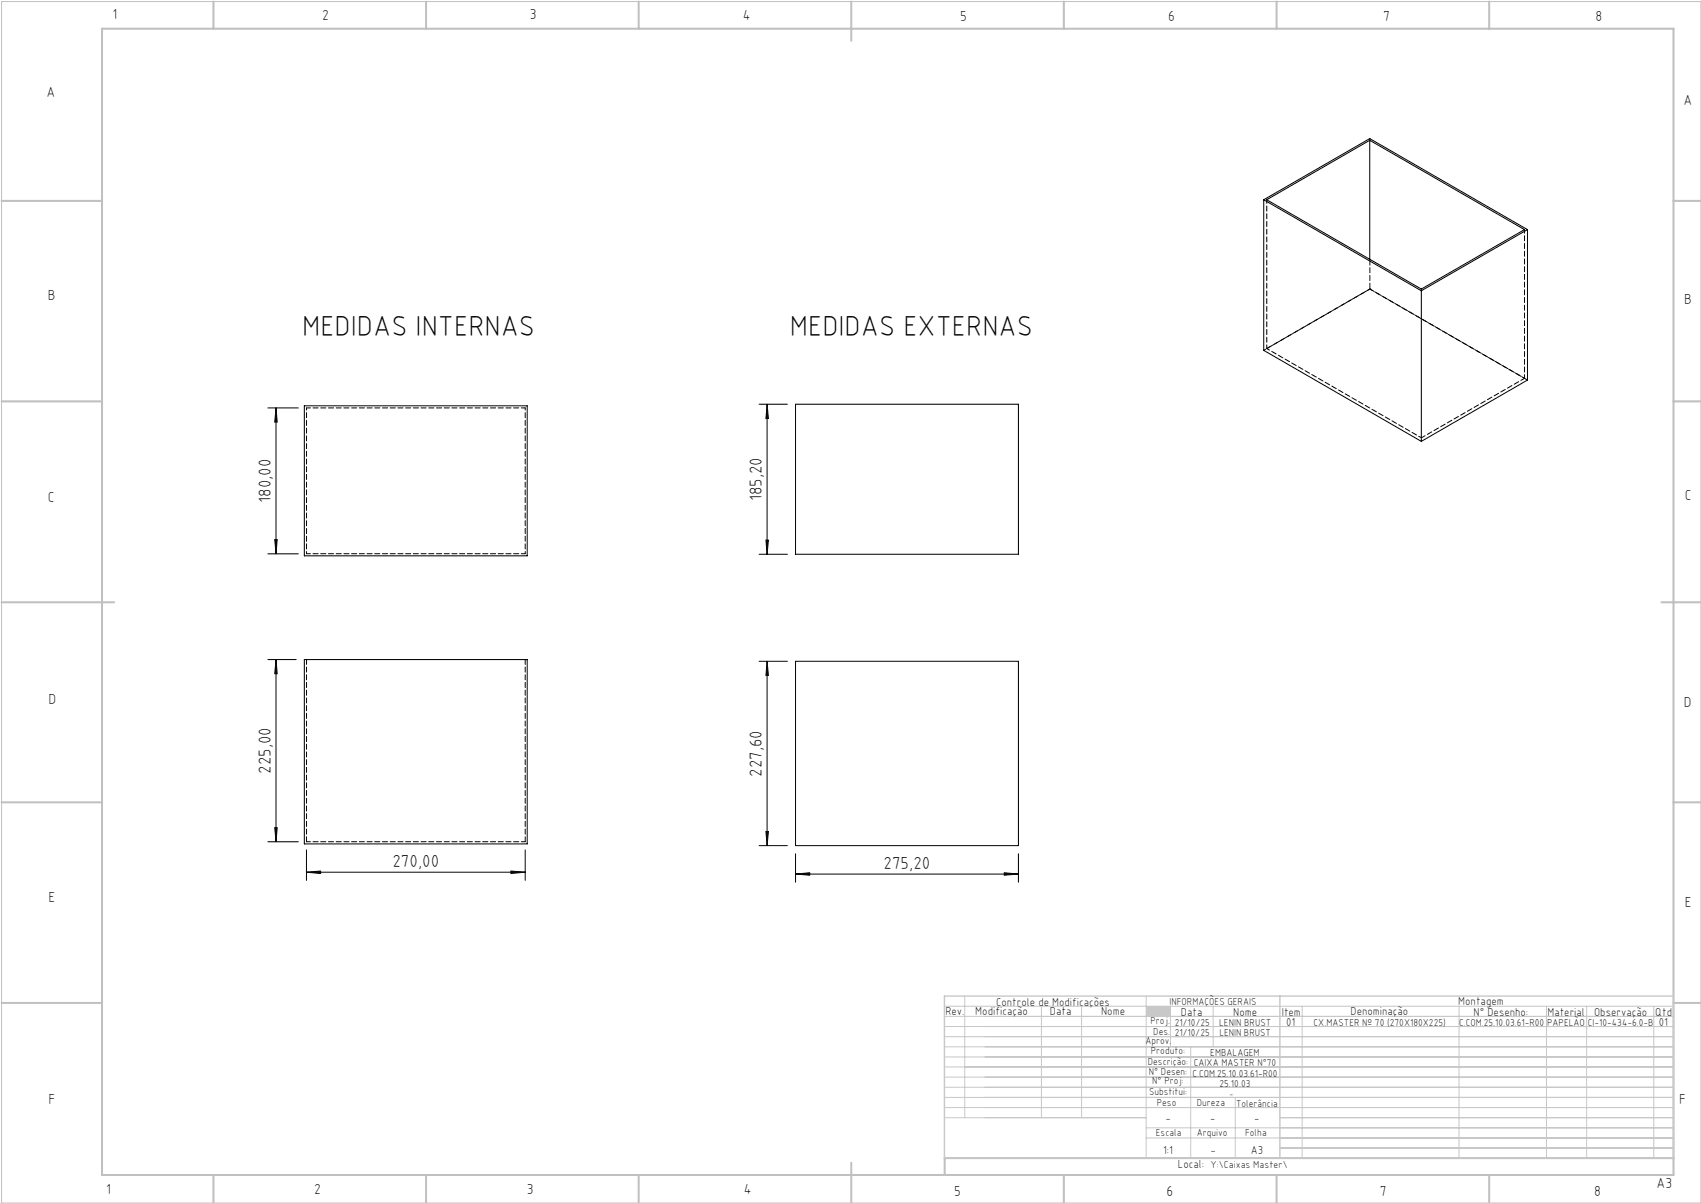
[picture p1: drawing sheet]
<svg xmlns="http://www.w3.org/2000/svg" width="420mm" height="297mm" viewBox="0 0 420 297" stroke-linecap="round" stroke-linejoin="round" font-family="sans-serif">
<path d="M.4 .4h419.6v296.6h-419.6z" fill="none" stroke="#c0c0c0" stroke-width=".25"/>
<g fill="none" stroke="#c0c0c0" stroke-width=".5">
<path d="M25.2 7.1h388v283h-388zM52.7 .4v6.7M105.2 .4v6.7M157.7 .4v6.7M210.2 .4v9.7M262.7 .4v6.7M315.2 .4v6.7M367.7 .4v6.7M.4 49.6h24.8M413.2 49.6h6.8M.4 99.1h24.8M413.2 99.1h6.8"/>
<path d="M.4 148.7h27.8M410.2 148.7h9.8M.4 198.1h24.8M413.2 198.1h6.8M.4 247.6h24.8M413.2 247.6h6.8M52.7 290.1v6.9M105.2 290.1v6.9M157.7 290.1v6.9M210.2 287.1v9.9M262.7 290.1v6.9M315.2 290.1v6.9"/>
<path d="M367.7 290.1v6.9M413.2 285.9h-179.9v4.2"/>
</g>
<g fill="none" stroke="#c3c8d2" stroke-width=".25">
<path d="M233.2 250.9h180M233.2 248.4h180M233.2 253.4h180M233.2 255.9h180M233.2 258.4h180M238.2 245.9v30M257.1 248.4v27.5M267.1 248.4v27.5M283 245.9v40M289 248.4v10M294 258.4v27.5M299.5 248.4v10"/>
<path d="M321.5 248.4v37.5M360.3 248.4v37.5M381.8 248.4v37.5M391.8 248.4v37.5M408.3 248.4v37.5M233.2 260.9h180M233.2 263.4h180M233.2 265.9h180M233.2 268.4h180M233.2 270.9h180M233.2 273.4h180M233.2 275.9h49.8"/>
<path d="M283 278.4h130.2M305 270.9v15M316 275.9h97.2M283 280.9h130.2M316 283.4h97.2"/>
</g>
<path d="M233.2 245.9h180v40h-180zM316 245.9v40" fill="none" stroke="#c3c8d2" stroke-width=".35"/>
<path d="M283 248.4h6v2.5h-6z" fill-rule="evenodd" fill="#c3c8d2"/>
<g fill="none" stroke="#000" stroke-width=".25">
<path d="M338.2 34.6v29.4M312 49.3v37.2l38.9 22.5M312 49.3l38.9 22.5M312 49.3l26.2-15.1 39 22.5M312.8 49.3l25.4-14.7 38.2 22.1-25.5 14.7zM377.2 56.7l-26.3 15.1M377.2 56.7v37.1l-26.3 15.2M350.9 71.8v37.2M187.4 99.8h7M189.4 99.8l.3 3.5h-.6zM189.4 99.8v37M196.4 99.8h55.1v37h-55.1z"/>
<path d="M66.1 100.7h7.6M68.2 100.7l.2 3.5h-.6zM68.2 100.7v36M75.1 100.2h55.1v37h-55.1zM66.1 136.7h7.6M67.8 133.2h.6l-.2 3.5zM187.4 136.8h7M189.1 133.3h.6l-.3 3.5zM66.1 162.8h7M68.2 162.8l.2 3.5h-.6zM68.2 162.8v45M75.1 162.8h55.1v45.5h-55.1z"/>
<path d="M187.4 163.3h7M189.4 163.3l.3 3.5h-.6zM189.4 163.3v45.5M196.4 163.3h55.1v45.5h-55.1zM66.1 207.8h7.6M67.8 204.3h.6l-.2 3.5zM75.7 215.3l3.5-.3v.6zM75.7 209.8v7.5M75.7 215.3h54M126.2 215l3.5 .3-3.5 .3zM129.7 209.8v7.5M187.4 208.8h7"/>
<path d="M189.1 205.3h.6l-.3 3.5zM196.4 215.8l3.5-.3v.6zM196.4 210.8v7M196.4 215.8h55.1M248 215.5l3.5 .3-3.5 .3zM251.5 210.8v7"/>
</g>
<g fill="#000">
<path d="M67.8 133.2h.6l-.2 3.5zM68.2 100.7l.2 3.5h-.6zM189.1 133.3h.6l-.3 3.5zM189.4 99.8l.3 3.5h-.6z"/>
<path d="M68.2 162.8l.2 3.5h-.6zM67.8 204.3h.6l-.2 3.5zM189.4 163.3l.3 3.5h-.6zM189.1 205.3h.6l-.3 3.5z"/>
<path d="M75.7 215.3l3.5-.3v.6zM126.2 215l3.5 .3-3.5 .3zM196.4 215.8l3.5-.3v.6zM248 215.5l3.5 .3-3.5 .3z"/>
</g>
<path d="M338.2 34.2v.4M338.2 71.4h.1M351 71.3v.5M75.7 162.8v45M129.7 162.8v45" fill="none" stroke="#000" stroke-width=".25" stroke-dasharray="1.3 .6"/>
<path d="M75.7 100.7h54M129.7 136.7h-54M75.7 207.8h54" fill="none" stroke="#000" stroke-width=".25" stroke-dasharray="1.3 .6" stroke-dashoffset=".3"/>
<path d="M129.7 100.7v36M75.7 136.7v-36" fill="none" stroke="#000" stroke-width=".25" stroke-dasharray="1.3 .6" stroke-dashoffset=".7"/>
<path d="M338.2 64v7.4" fill="none" stroke="#000" stroke-width=".25" stroke-dasharray="1.3 .6" stroke-dashoffset="-.2"/>
<path d="M312.8 86.1l38.2 22M376.4 93.4l-38.2-22" fill="none" stroke="#000" stroke-width=".25" stroke-dasharray="1.3 .6" stroke-dashoffset=".5"/>
<path d="M312.8 49.3v36.8M376.4 56.7v36.7" fill="none" stroke="#000" stroke-width=".25" stroke-dasharray="1.3 .6" stroke-dashoffset=".4"/>
<path d="M377.2 93.8l-39-22.4" fill="none" stroke="#000" stroke-width=".25" stroke-dasharray="1.3 .6" stroke-dashoffset=".1"/>
<path d="M338.2 71.4l-25.4 14.7M351 108.1l25.4-14.7" fill="none" stroke="#000" stroke-width=".25" stroke-dasharray="1.3 .6" stroke-dashoffset=".2"/>
<path d="M338.2 71.4l-26.2 15.1" fill="none" stroke="#000" stroke-width=".25" stroke-dasharray="1.3 .6" stroke-dashoffset=".8"/>
<g font-size="7.1">
<text x="74.6" y="82.9">MEDIDAS INTERNAS</text>
<text x="195" y="82.9">MEDIDAS EXTERNAS</text>
</g>
<g font-size="4.3">
<text x="66.9" y="124.2" transform="rotate(-90 66.9 124.2)">180,00</text>
<text x="188.1" y="123.8" transform="rotate(-90 188.1 123.8)">185,20</text>
<text x="66.9" y="191.1" transform="rotate(-90 66.9 191.1)">225,00</text>
<text x="188.1" y="191.8" transform="rotate(-90 188.1 191.8)">227,60</text>
<text x="96.9" y="214">270,00</text>
<text x="218.2" y="214.5">275,20</text>
</g>
<g font-size="3.6">
<text x="27.8" y="4.8">1</text>
<text x="79.5" y="4.9">2</text>
<text x="130.8" y="4.8">3</text>
<text x="183.4" y="4.9">4</text>
<text x="237.1" y="5.1">5</text>
<text x="288.4" y="5.2">6</text>
<text x="341.5" y="5.1">7</text>
<text x="394" y="5.2">8</text>
<text x="11.5" y="24">A</text>
<text x="415.7" y="25.8">A</text>
<text x="11.8" y="74.1">B</text>
<text x="415.8" y="75.1">B</text>
<text x="11.8" y="124">C</text>
<text x="416" y="123.5">C</text>
<text x="12" y="173.7">D</text>
<text x="415.8" y="174.7">D</text>
<text x="12" y="222.6">E</text>
<text x="416" y="223.9">E</text>
<text x="12" y="272.6">F</text>
<text x="414.6" y="272.6">F</text>
<text x="409" y="293.3">A3</text>
<text x="26.2" y="294.8">1</text>
<text x="77.6" y="294.8">2</text>
<text x="130.1" y="294.8">3</text>
<text x="183.7" y="294.7">4</text>
<text x="235.6" y="295.2">5</text>
<text x="288" y="295.2">6</text>
<text x="340.7" y="295.2">7</text>
<text x="393.6" y="295.2">8</text>
</g>
<g font-size="2.9">
<text x="240.8" y="250.6">Modificação</text>
<text x="259.2" y="250.6">Data</text>
<text x="271.9" y="250.6">Nome</text>
<text x="290.9" y="288.4">Local:</text>
</g>
<g font-size="2.8">
<text x="233.4" y="250.6">Rev.</text>
<text x="246" y="248.4">Controle de Modificações</text>
<text x="291.6" y="250.8">Data</text>
<text x="304.5" y="250.8">Nome</text>
<text x="316.5" y="250.9">Item</text>
<text x="333.5" y="250.5">Denominação</text>
<text x="360.1" y="248.2">Montagem</text>
<text x="363.9" y="250.8">N° Desenho:</text>
<text x="382.1" y="250.8">Material</text>
<text x="393.6" y="250.8">Observação</text>
<text x="408.7" y="250.9">Qtd</text>
<text x="317.6" y="253.3">01</text>
<text x="409.6" y="253.3">01</text>
<text x="287.7" y="276.9">-</text>
<text x="298.8" y="276.9">-</text>
<text x="309.7" y="276.9">-</text>
<text x="287.2" y="284.8">1:1</text>
<text x="298.9" y="284.8">-</text>
<text x="308.8" y="284.8">A3</text>
</g>
<g font-size="2.5">
<text x="288.7" y="248.2">INFORMAÇÕES GERAIS</text>
<text x="282.8" y="257.8">Aprov.</text>
<text x="284.1" y="252.9">Proj.</text>
<text x="284.8" y="255.4">Des.</text>
<text x="290.1" y="255.8">21/10/25</text>
<text x="290.1" y="253.3">21/10/25</text>
<text x="301" y="253.3">LENIN BRUST</text>
<text x="301.1" y="255.8">LENIN BRUST</text>
<text x="324.3" y="253.3">CX.MASTER Nº 70 (270X180X225)</text>
<text x="360.3" y="253.3">C.COM.25.10.03.61-R00</text>
<text x="382" y="253.3">PAPELÃO</text>
<text x="392" y="253.3">CI-10-434-6.0-B</text>
<text x="283.4" y="262.9">Descrição:</text>
<text x="284.2" y="260.3">Produto:</text>
<text x="294.7" y="263.3">CAIXA MASTER N°70</text>
<text x="298.8" y="260.7">EMBALAGEM</text>
<text x="283.7" y="265.4">N° Desen:</text>
<text x="284.5" y="267.7">N° Proj:</text>
<text x="294.4" y="265.9">C.COM.25.10.03.61-R00</text>
<text x="301.1" y="268.3">25.10.03</text>
<text x="283.7" y="270.4">Substitui:</text>
<text x="285.6" y="273">Peso</text>
<text x="295.5" y="273">Dureza</text>
<text x="305.2" y="273.3">Tolerância</text>
<text x="285.4" y="280.4">Escala</text>
<text x="295.5" y="280.4">Arquivo</text>
<text x="307.5" y="280.4">Folha</text>
<text x="298.9" y="288.4">Y:\Caixas Master\</text>
</g>
<text font-size="2.1" x="303.5" y="270.9">-</text>
</svg>
